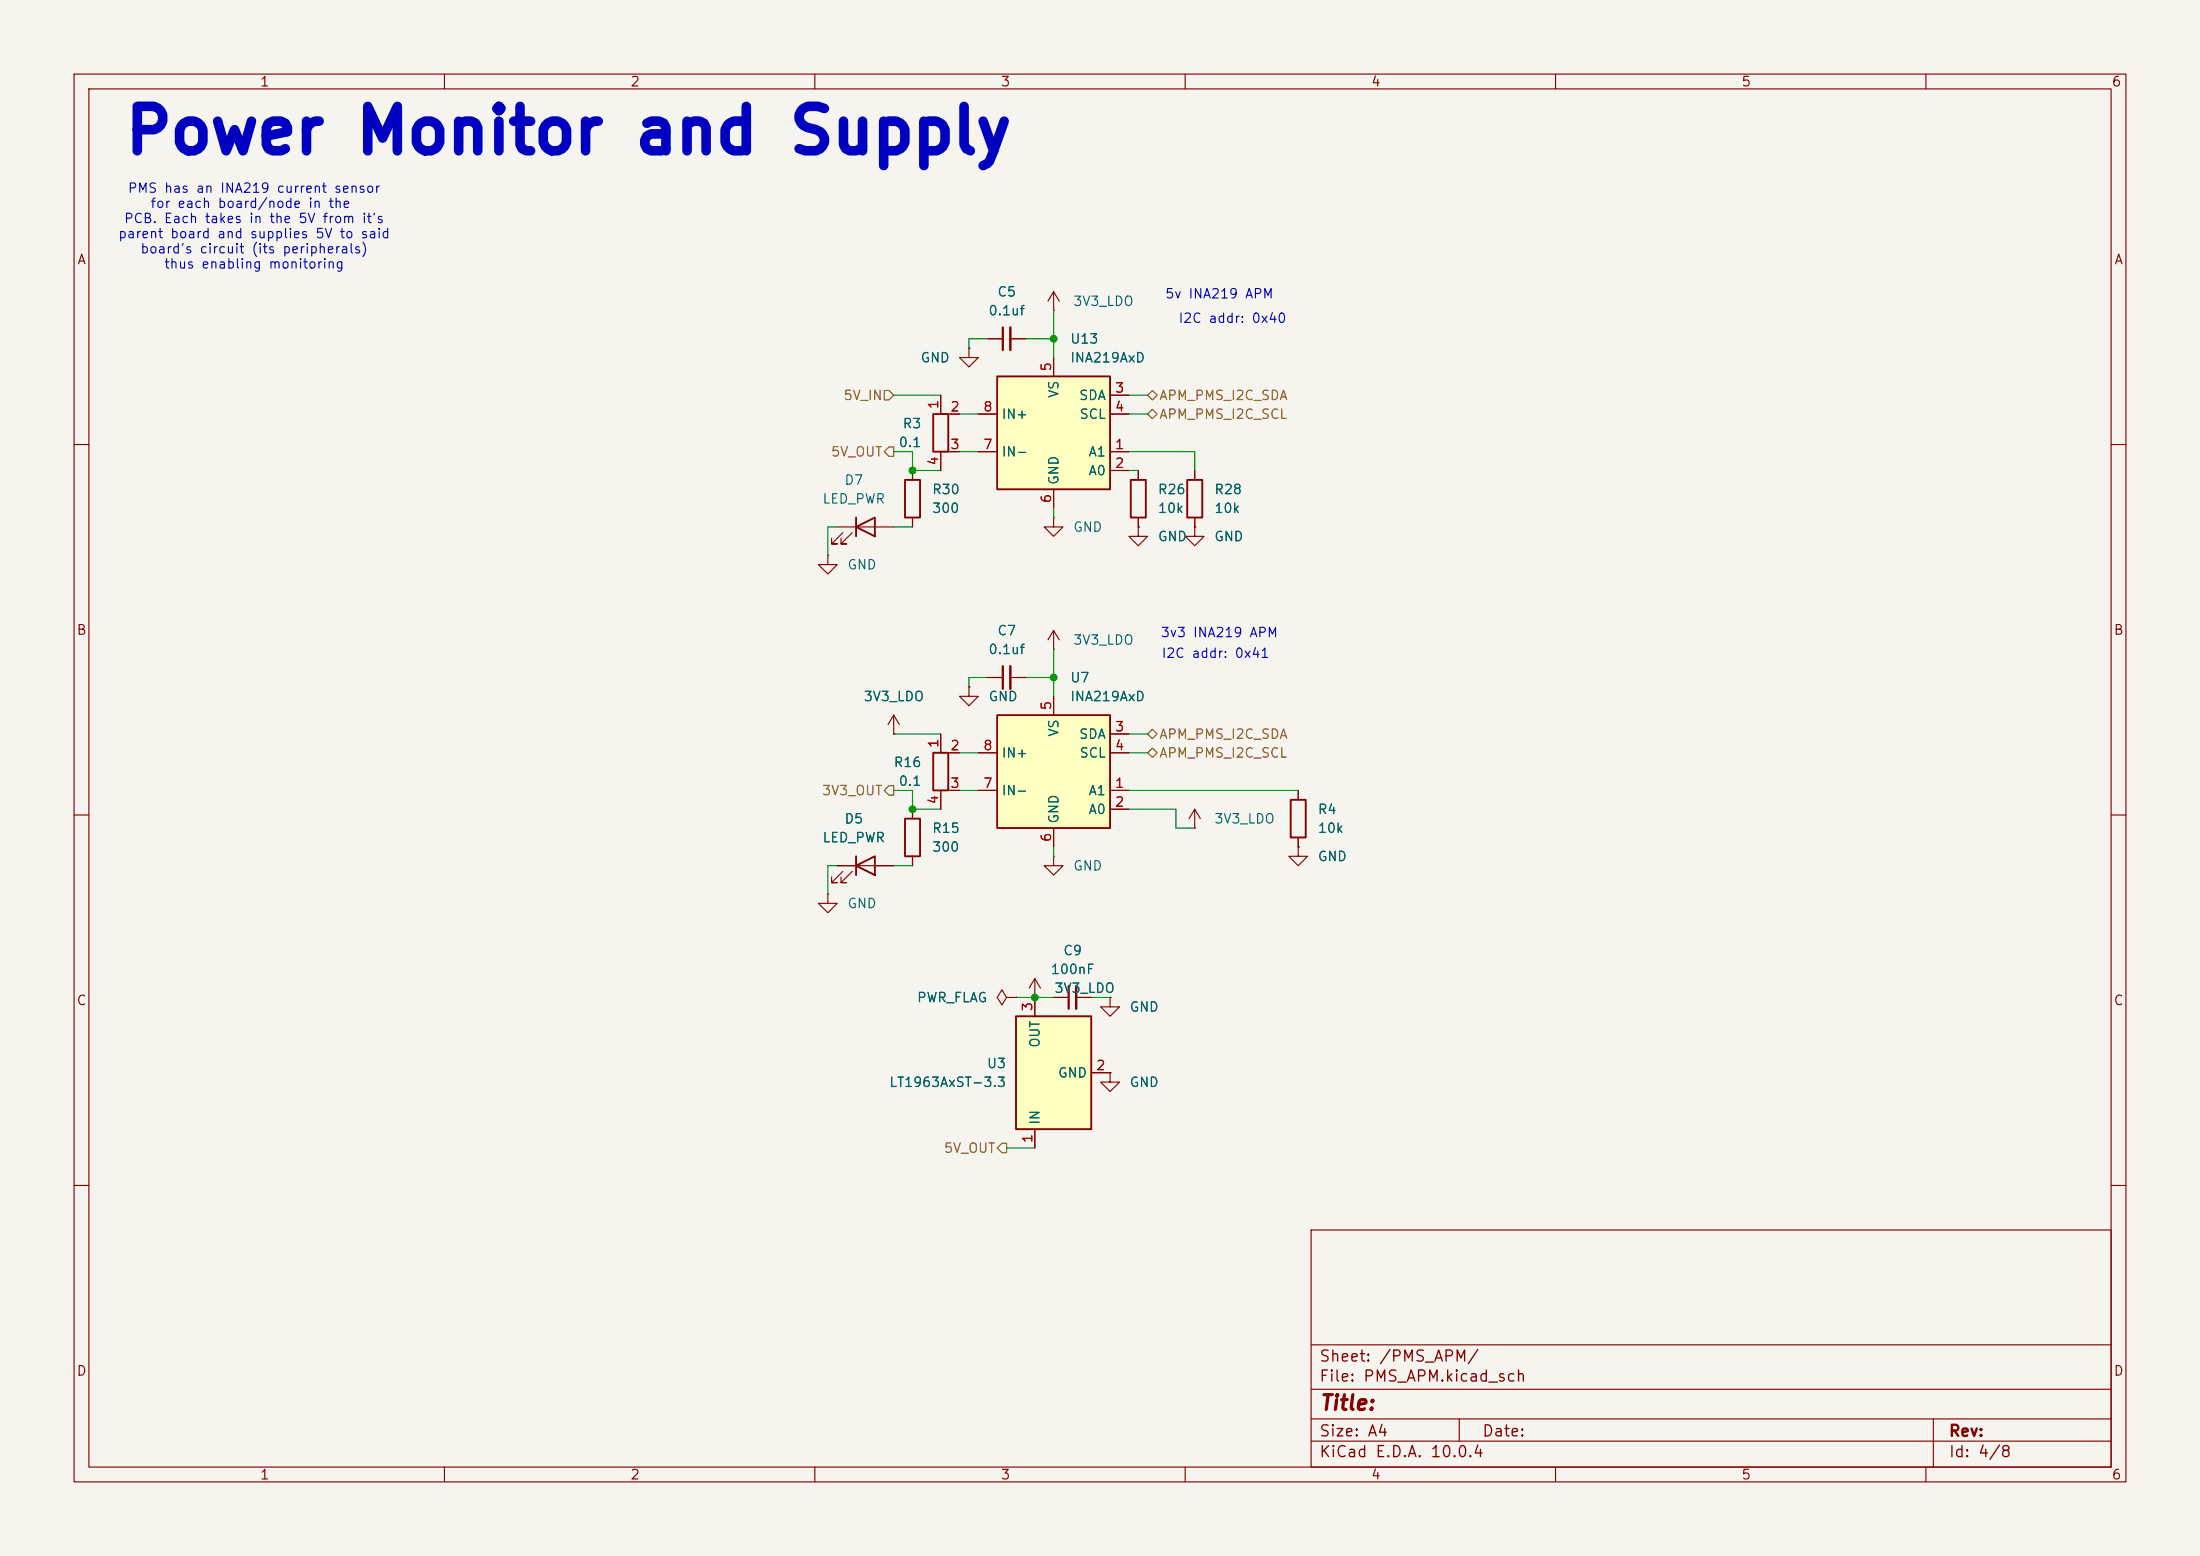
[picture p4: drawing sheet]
<svg xmlns="http://www.w3.org/2000/svg" width="297mm" height="210mm" viewBox="0 0 297 210" stroke-linecap="round" stroke-linejoin="round" font-family="sans-serif">
<path d="M0 0h297v210h-297z" fill="#f5f4ef" stroke="#f5f4ef" stroke-width=".14"/>
<g fill="none" stroke="#840000" stroke-width=".15">
<path d="M10 10h277v190h-277zM12 12h273v186h-273zM60 10v2M110 10v2M160 10v2M210 10v2M260 10v2M10 60h2M161.3 71.1v1.3h1.3l-1.3 1.3-1.3-1.3h1.3M161.3 71.1h.1M285 60h2M127 99.1v2.5h2.5"/>
<path d="M10 110h2M123.2 109.2v1.3M123.2 115.6v1.2M129.5 106.7h-2.5v2.5M142.2 115.6v1.2h1.3l-1.3 1.3-1.2-1.3h1.2M142.2 115.6h.1M285 110h2M135.9 134.6l-.6-1-.7 1 .7 1 .6-1h1.3M137.2 134.6h.1M10 160h2M177 166h108v32h-108zM285 160h2"/>
<path d="M60 198v2M110 198v2M160 198v2M177 194.5h108M177 191.5h108M177 187.5h108M177 181.5h108M197 191.5v3M210 198v2M260 198v2M261 191.5v6.5"/>
</g>
<path d="M122.2 110.5h2v5.1h-2zM126 101.6h2v5.1h-2z" fill="none" stroke="#840000" stroke-width=".25"/>
<path d="M137.2 137.2h10.1v15.2h-10.1z" fill="#ffffc2"/>
<path d="M152.7 64.8h2v5.1h-2zM160.3 64.8h2v5.1h-2zM115.6 116.8l2.5-1.2v2.5zM115.6 115.6v2.5M174.2 108h2.1v5h-2.1zM137.2 137.2h10.1v15.2h-10.1z" fill="none" stroke="#840000" stroke-width=".25"/>
<g fill="none" stroke="#840000" stroke-width=".15">
<path d="M153.7 71.1v1.3h1.2l-1.2 1.3-1.3-1.3h1.3M153.7 71.1h.1M153.7 63.5v1.3M153.7 69.9v1.2M161.3 63.5v1.3M161.3 69.9v1.2M142.2 87.6h.1M142.2 85.1l-.7 1.3M142.2 85.1l.8 1.3M142.2 85.1v2.5M113 116.8h7.6M113.8 117.6l-1.5 1.5h.7h-.7v-.7"/>
<path d="M115.1 117.6l-1.6 1.5h.8h-.8v-.7M161.3 111.8h.1M161.3 109.2l-.8 1.3M161.3 109.2l.8 1.3M161.3 109.2v2.6M175.3 114.3v1.3h1.2l-1.2 1.2-1.3-1.2h1.3M175.3 114.3h.1M175.3 106.7v1.3M175.3 113v1.3M111.8 120.7v1.2h1.2l-1.2 1.3-1.3-1.3h1.3M111.8 120.7h.1M139.7 134.6h.1"/>
<path d="M139.7 132.1v5.1M139.7 132.1l-.8 1.3M139.7 132.1l.8 1.3M142.2 134.6h2.1M145.3 134.6h2M149.9 134.6v1.3h1.2l-1.2 1.3-1.3-1.3h1.3M149.9 134.6h.1M139.7 152.4v2.5M147.3 144.8h2.6M149.9 144.8v1.3h1.2l-1.2 1.2-1.3-1.2h1.3M149.9 144.8h.1"/>
</g>
<path d="M144.3 133.1v3" fill="none" stroke="#840000" stroke-width=".3"/>
<path d="M145.3 133.1v3" fill="none" stroke="#840000" stroke-width=".33"/>
<path d="M134.6 96.5h15.3v15.3h-15.3z" fill="#ffffc2"/>
<path d="M126 55.9h2v5.1h-2zM122.2 64.8h2v5.1h-2zM134.6 96.5h15.3v15.3h-15.3z" fill="none" stroke="#840000" stroke-width=".25"/>
<g fill="none" stroke="#840000" stroke-width=".15">
<path d="M142.2 39.4v2.5M142.2 39.4l-.7 1.2M142.2 39.4l.8 1.2M127 53.3v2.6h2.5M130.8 47v1.3h1.3l-1.3 1.2-1.3-1.2h1.3M130.8 47h.1M142.2 41.9h.1M123.2 63.5v1.3M123.2 69.9v1.2M129.5 61h-2.5v2.5M142.2 69.9v1.2h1.3l-1.3 1.3-1.2-1.3h1.2M142.2 69.9h.1"/>
<path d="M142.2 94v2.5M149.9 99.1h2.5M132.1 106.7h2.5M132.1 101.6h2.5M142.2 111.8v2.5M149.9 106.7h2.5M149.9 109.2h2.5M149.9 101.6h2.5"/>
</g>
<path d="M134.6 50.8h15.3v15.2h-15.3z" fill="#ffffc2"/>
<path d="M134.6 50.8h15.3v15.2h-15.3zM115.6 71.1l2.5-1.2v2.5zM115.6 69.9v2.5" fill="none" stroke="#840000" stroke-width=".25"/>
<g fill="none" stroke="#840000" stroke-width=".15">
<path d="M127 53.3v2.6M128.3 55.9h1.2M130.8 47h.1M132.1 55.9h2.5M133.3 45.7h2.1M136.4 45.7h2M142.2 48.3v2.5M149.9 53.3h2.5M149.9 55.9h2.5M111.8 74.9v1.3h1.2l-1.2 1.3-1.3-1.3h1.3M111.8 74.9h.1M113 71.1h7.6"/>
<path d="M113.8 71.9l-1.5 1.5h.7h-.7v-.8M115.1 71.9l-1.6 1.5h.8h-.8v-.8M123.2 63.5v1.3M123.2 69.9v1.2M127 61v2.5M128.3 61h1.2M132.1 61h2.5M142.2 66v2.6M149.9 61h2.5M149.9 63.5h2.5M153.7 71.1h.1M153.7 63.5v1.3"/>
<path d="M153.7 69.9v1.2M161.3 71.1h.1M161.3 63.5v1.3M161.3 69.9v1.2M120.6 99.1h.1M120.6 96.5l-.7 1.3M120.6 96.5l.8 1.3M120.6 96.5v2.6M127 99.1v2.5M130.8 92.7v1.3h1.3l-1.3 1.3-1.3-1.3h1.3M130.8 92.7h.1M133.3 91.4h2.1"/>
<path d="M136.4 91.4h2M142.2 94v2.5M149.9 99.1h2.5M113 116.8h2.6M118.1 116.8h2.5M123.2 109.2v1.3M123.2 115.6v1.2M127 106.7v2.5M128.3 101.6h1.2M128.3 106.7h1.2M132.1 101.6h2.5M132.1 106.7h2.5"/>
<path d="M142.2 111.8v2.5M149.9 101.6h2.5M149.9 106.7h2.5M149.9 109.2h2.5M175.3 114.3h.1M175.3 106.7v1.3M175.3 113v1.3M137.2 134.6h.1M139.7 134.6h.1M139.7 134.6v2.6M142.2 134.6h2.1M145.3 134.6h2"/>
<path d="M149.9 134.6h.1M139.7 152.4v2.5M147.3 144.8h2.6M149.9 144.8h.1"/>
</g>
<path d="M135.4 44.2v3M135.4 89.9v3.1" fill="none" stroke="#840000" stroke-width=".3"/>
<path d="M136.4 44.2v3M136.4 89.9v3.1" fill="none" stroke="#840000" stroke-width=".33"/>
<path d="M119.4 52.7h.6l.6 .6-.6 .7h-.6zM154.9 53.3l.7-.6 .6 .6-.6 .7zM154.9 55.9l.7-.7 .6 .7-.6 .6zM120 60.3h.6v1.3h-.6l-.6-.6zM154.9 99.1l.7-.7 .6 .7-.6 .6zM120 106h.6v1.3h-.6l-.6-.6zM154.9 101.6l.7-.6 .6 .6-.6 .6zM134.6 154.9l.7-.6h.6v1.3h-.6z" fill="none" stroke="#725600" stroke-width=".15"/>
<g fill="none" stroke="#009600" stroke-width=".15">
<path d="M120.6 53.3h6.4M129.5 55.9h2.6M133.3 45.7h-2.5v1.3M138.4 45.7h3.8M142.2 41.9v6.4M152.4 53.3h2.5M152.4 55.9h2.5M113 71.1h-1.2v3.8M120.6 61h2.6v2.5h3.8M120.6 71.1h2.6M129.5 61h2.6M142.2 68.6v1.3"/>
<path d="M152.4 63.5h1.3M152.4 61h8.9v2.5M120.6 99.1h6.4M133.3 91.4h-2.5v1.3M138.4 91.4h3.8M142.2 87.6v6.4M152.4 99.1h2.5M113 116.8h-1.2v3.9M120.6 106.7h2.6v2.5h3.8M120.6 116.8h2.6M129.5 106.7h2.6M129.5 101.6h2.6"/>
<path d="M142.2 114.3v1.3M152.4 106.7h22.9M152.4 101.6h2.5M152.4 109.2h6.3v2.6h2.6M137.2 134.6h5M147.3 134.6h2.6M135.9 154.9h3.8"/>
</g>
<g fill="#009600" stroke="#009600" stroke-width=".14">
<circle cx="123.2" cy="63.5" r=".46"/>
<circle cx="142.2" cy="45.7" r=".46"/>
<circle cx="142.2" cy="91.4" r=".46"/>
<circle cx="123.2" cy="109.2" r=".46"/>
<circle cx="139.7" cy="134.6" r=".46"/>
</g>
<text font-size="6" fill="#0000c2" x="16.5" y="22.2">Power Monitor and Supply</text>
<text font-size="2" fill="#840000" x="178" y="190.8">Title:</text>
<g font-size="1.5" fill="#840000">
<text x="178" y="184.2">Sheet: /PMS_APM/</text>
<text x="178" y="186.9">File: PMS_APM.kicad_sch</text>
<text x="178" y="197.1">KiCad E.D.A. 10.0.4</text>
<text x="178" y="194.3">Size: A4</text>
<text x="200" y="194.3">Date:</text>
<text x="263" y="194.3">Rev:</text>
<text x="263" y="197.1">Id: 4/8</text>
</g>
<g font-size="1.3" fill="#840000">
<text x="35" y="12">1</text>
<text x="85" y="12">2</text>
<text x="135" y="12">3</text>
<text x="185" y="12">4</text>
<text x="235" y="12">5</text>
<text x="285" y="12">6</text>
<text x="10.3" y="36">A</text>
<text x="285.3" y="36">A</text>
<text x="10.3" y="86">B</text>
<text x="285.3" y="86">B</text>
<text x="10.3" y="136">C</text>
<text x="285.3" y="136">C</text>
<text x="10.3" y="186">D</text>
<text x="285.3" y="186">D</text>
<text x="35" y="200">1</text>
<text x="85" y="200">2</text>
<text x="135" y="200">3</text>
<text x="185" y="200">4</text>
<text x="235" y="200">5</text>
<text x="285" y="200">6</text>
</g>
<g font-size="1.3" fill="#0000c2">
<text x="17.2" y="26.3">PMS has an INA219 current sensor</text>
<text x="20.2" y="28.4">for each board/node in the</text>
<text x="15.9" y="32.5">parent board and supplies 5V to said</text>
<text x="16.7" y="30.4">PCB. Each takes in the 5V from it's</text>
<text x="18.9" y="34.5">board's circuit (its peripherals)</text>
<text x="22.1" y="36.6">thus enabling monitoring</text>
<text x="157.2" y="40.6">5v INA219 APM</text>
<text x="159" y="43.9">I2C addr: 0x40</text>
<text x="156.6" y="86.3">3v3 INA219 APM</text>
<text x="156.7" y="89.1">I2C addr: 0x41</text>
</g>
<g font-size="1.3" fill="#006464">
<text x="134.6" y="40.3">C5</text>
<text x="144.8" y="41.6">3V3_LDO</text>
<text x="133.3" y="42.9">0.1uf</text>
<text x="144.4" y="46.7">U13</text>
<text x="124.2" y="49.2">GND</text>
<text x="143.2" y="53.8" transform="rotate(-90 143.2 53.8)">VS</text>
<text x="144.4" y="49.2">INA219AxD</text>
<text x="121.8" y="58.1">R3</text>
<text x="135.1" y="56.9">IN+</text>
<text x="145.6" y="54.3">SDA</text>
<text x="145.6" y="56.9">SCL</text>
<text x="113.9" y="65.7">D7</text>
<text x="121.2" y="60.7">0.1</text>
<text x="135.1" y="61.9">IN-</text>
<text x="143.2" y="65.5" transform="rotate(-90 143.2 65.5)">GND</text>
<text x="146.9" y="61.9">A1</text>
<text x="146.9" y="64.5">A0</text>
<text x="110.9" y="68.3">LED_PWR</text>
<text x="125.7" y="69.6">300</text>
<text x="125.7" y="67">R30</text>
<text x="156.2" y="69.6">10k</text>
<text x="156.2" y="67">R26</text>
<text x="163.8" y="69.6">10k</text>
<text x="163.8" y="67">R28</text>
<text x="114.3" y="77.2">GND</text>
<text x="144.8" y="72.1">GND</text>
<text x="156.2" y="73.4">GND</text>
<text x="163.8" y="73.4">GND</text>
<text x="133.3" y="88.6">0.1uf</text>
<text x="134.6" y="86.1">C7</text>
<text x="144.8" y="87.3">3V3_LDO</text>
<text x="116.5" y="95">3V3_LDO</text>
<text x="133.4" y="95">GND</text>
<text x="144.4" y="95">INA219AxD</text>
<text x="144.4" y="92.4">U7</text>
<text x="143.2" y="99.5" transform="rotate(-90 143.2 99.5)">VS</text>
<text x="145.6" y="100">SDA</text>
<text x="120.6" y="103.8">R16</text>
<text x="121.2" y="106.4">0.1</text>
<text x="135.1" y="107.7">IN-</text>
<text x="135.1" y="102.6">IN+</text>
<text x="145.6" y="102.6">SCL</text>
<text x="146.9" y="107.7">A1</text>
<text x="113.9" y="111.5">D5</text>
<text x="125.7" y="112.7">R15</text>
<text x="143.2" y="111.3" transform="rotate(-90 143.2 111.3)">GND</text>
<text x="146.9" y="110.2">A0</text>
<text x="163.8" y="111.5">3V3_LDO</text>
<text x="177.8" y="110.2">R4</text>
<text x="177.8" y="112.7">10k</text>
<text x="110.9" y="114">LED_PWR</text>
<text x="125.7" y="115.3">300</text>
<text x="144.8" y="117.8">GND</text>
<text x="177.8" y="116.5">GND</text>
<text x="114.3" y="122.9">GND</text>
<text x="141.8" y="131.8">100nF</text>
<text x="143.4" y="129.2">C9</text>
<text x="123.7" y="135.6">PWR_FLAG</text>
<text x="142.2" y="134.3">3V3_LDO</text>
<text x="152.4" y="136.9">GND</text>
<text x="140.7" y="141.5" transform="rotate(-90 140.7 141.5)">OUT</text>
<text x="120" y="147">LT1963AxST-3.3</text>
<text x="133.1" y="144.5">U3</text>
<text x="142.7" y="145.8">GND</text>
<text x="152.4" y="147">GND</text>
<text x="140.7" y="151.9" transform="rotate(-90 140.7 151.9)">IN</text>
</g>
<g font-size="1.3" fill="#a90000">
<text x="142.2" y="50.2" transform="rotate(-90 142.2 50.2)">5</text>
<text x="150.4" y="53.3">3</text>
<text x="127" y="55.3" transform="rotate(-90 127 55.3)">1</text>
<text x="128.2" y="55.9">2</text>
<text x="132.6" y="55.9">8</text>
<text x="150.4" y="55.9">4</text>
<text x="127" y="62.9" transform="rotate(-90 127 62.9)">4</text>
<text x="128.2" y="60.9">3</text>
<text x="132.6" y="60.9">7</text>
<text x="150.4" y="60.9">1</text>
<text x="150.4" y="63.5">2</text>
<text x="142.2" y="68" transform="rotate(-90 142.2 68)">6</text>
<text x="142.2" y="96" transform="rotate(-90 142.2 96)">5</text>
<text x="127" y="101" transform="rotate(-90 127 101)">1</text>
<text x="128.2" y="101.6">2</text>
<text x="132.6" y="101.6">8</text>
<text x="150.4" y="99">3</text>
<text x="150.4" y="101.6">4</text>
<text x="128.2" y="106.7">3</text>
<text x="132.6" y="106.7">7</text>
<text x="150.4" y="106.7">1</text>
<text x="127" y="108.7" transform="rotate(-90 127 108.7)">4</text>
<text x="142.2" y="113.7" transform="rotate(-90 142.2 113.7)">6</text>
<text x="150.4" y="109.2">2</text>
<text x="139.7" y="136.6" transform="rotate(-90 139.7 136.6)">3</text>
<text x="147.9" y="144.8">2</text>
<text x="139.7" y="154.4" transform="rotate(-90 139.7 154.4)">1</text>
</g>
<g font-size="1.3" fill="#725600">
<text x="113.8" y="54.3">5V_IN</text>
<text x="156.4" y="54.3">APM_PMS_I2C_SDA</text>
<text x="156.4" y="56.9">APM_PMS_I2C_SCL</text>
<text x="112.1" y="61.9">5V_OUT</text>
<text x="156.4" y="100">APM_PMS_I2C_SDA</text>
<text x="110.9" y="107.7">3V3_OUT</text>
<text x="156.4" y="102.6">APM_PMS_I2C_SCL</text>
<text x="127.3" y="155.9">5V_OUT</text>
</g>
</svg>
